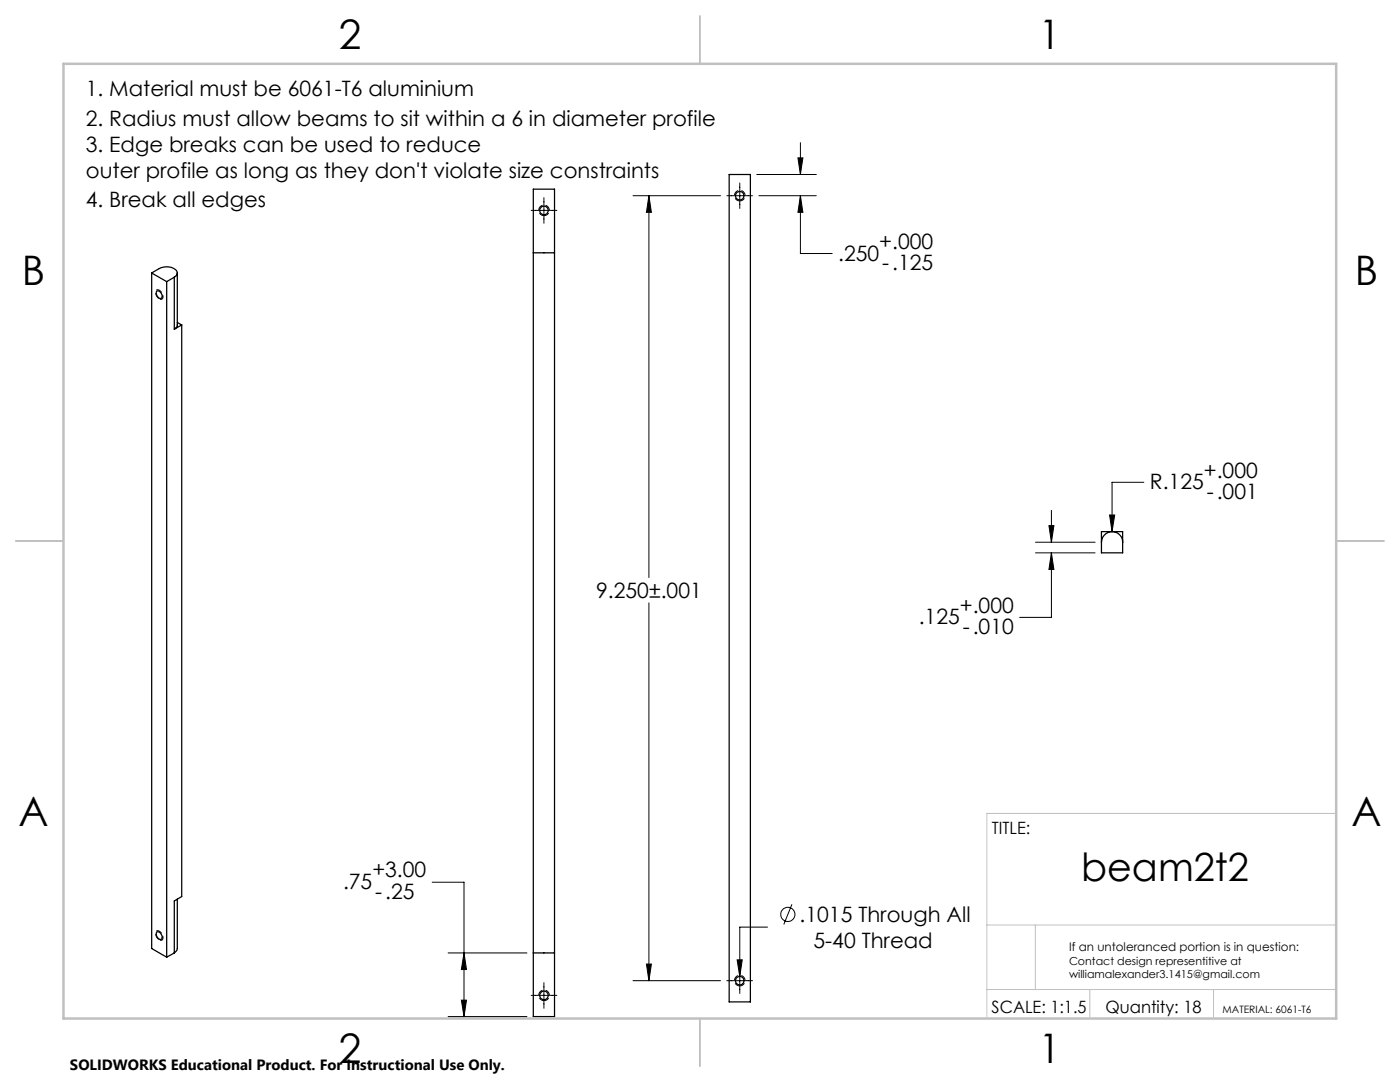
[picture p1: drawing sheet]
<svg xmlns="http://www.w3.org/2000/svg" width="279mm" height="216mm" viewBox="0 0 279 216" stroke-linecap="round" stroke-linejoin="round" font-family="sans-serif">
<g fill="none" stroke="#000" stroke-width=".25">
<path d="M106.4 37.7h4.3v165.1h-4.3zM145.5 34.8h4.3v165.1h-4.3zM30.3 54.5a4.5 4.5 0 0 1 3.4-1.2 1.65 1.65 0 0 1 1.7 1.2l-.6 .8M30.3 54.5v134.8l3 1.7M30.3 54.5l3 1.7M31.3 58.1a.93 .93 0 0 1 .9 .4 .93 .93 0 0 1 0 1 1.02 1.02 0 0 1-.9-1.4zM33.3 56.2v134.8M34.8 55.3l-1.5 .9M34.8 55.3v10.4M35.4 54.5v10.3a.96 .96 0 0 1-.6 .9M106.4 50.4h4.3M35.4 64.3l.9 .5"/>
<path d="M36.3 64.8v114.1l-1.5 .9v10.3M36.3 64.8l-1.5 .9M219.8 108.2a2.12 2.12 0 0 1 2.1-2.1 2.12 2.12 0 0 1 2.1 2.1M219.8 106.1h4.2v4.2h-4.2zM35.4 179.4v9.9l-.1 .4-.5 .4M31.3 186a.91 .91 0 0 1 .9 .4 .91 .91 0 0 1 0 1 1.02 1.02 0 0 1-.9-1.4zM34.8 190.1l-1.5 .9M106.4 190.1h4.3"/>
<circle cx="147.6" cy="39.1" r=".85"/>
<circle cx="108.6" cy="42" r=".86"/>
<circle cx="108.6" cy="198.6" r=".86"/>
<circle cx="147.6" cy="195.7" r=".85"/>
</g>
<g fill="none" stroke="#000" stroke-width=".2">
<path d="M108.5 39.4v5.2M126.3 39.1h17.5M129.5 39.1l.5 3.3h-1zM129.5 39.1v76.2M145.1 39.1h5.1M147.6 36.5v5.1M151 34.8h11.9M151.4 39.1h11.5M159.2 31.5h1l-.5 3.3zM159.7 39.1l.5 3.3h-1zM159.7 39.1v11.5h6.4M159.7 28.5v6.3"/>
<path d="M106 42h5.1M228.3 96.2h-6.4v9.9M206.7 108.2h11.8M206.7 110.3h11.8M209.3 104.9h1l-.5 3.3zM209.8 110.3l.5 3.3h-1zM209.8 110.3v12.9h-6.3M209.8 101.8v6.4M221.4 102.8h1.1l-.6 3.3zM129.5 120.3v75.4M86.3 176h6.3v26.8M89.4 190.1h15.8"/>
<path d="M92.1 199.6h1l-.5 3.2zM92.6 190.1l.5 3.4h-1zM106 198.6h5.1M108.5 196.1v5.1M126.3 195.7h17.5M129 192.4h1l-.5 3.3zM145.1 195.7h5.1M147.1 191.5h1l-.5 3.3zM153.2 185h-5.6v13.2M158 180.4l-1.6 4.1M89.4 202.8h15.8"/>
<circle cx="157.2" cy="182.5" r="1.41"/>
</g>
<path d="M108.6 43a1.06 1.06 0 0 0 .9-1.5 1.06 1.06 0 0 0-1.8-.1 1.06 1.06 0 0 0 .7 1.6h.2M147.6 40.1a1.06 1.06 0 0 1-.9-1.6 1.06 1.06 0 0 1 1.8-.1 1.06 1.06 0 0 1-.7 1.7h-.2M108.6 199.7a1.06 1.06 0 0 0 .9-1.6 1.06 1.06 0 0 0-1.8-.1 1.06 1.06 0 0 0 .7 1.7h.2M147.6 196.7a1.06 1.06 0 0 1-.9-1.5 1.06 1.06 0 0 1 1.8-.1 1.06 1.06 0 0 1-.7 1.6h-.2" fill="none" stroke="#000" stroke-width=".2" stroke-dasharray="1.3 .6" stroke-dashoffset=".2" stroke-linecap="butt"/>
<path d="M31.8 59.6a1.16 1.16 0 0 1-.4-1.8 1.23 1.23 0 0 1 .9 1.9l-.5-.1M31.8 187.5a1.16 1.16 0 0 1-.4-1.8 1.23 1.23 0 0 1 .9 1.9l-.5-.1" fill="none" stroke="#000" stroke-width=".2" stroke-dasharray="1.3 .6" stroke-dashoffset="-.1" stroke-linecap="butt"/>
<path d="M266.7 162.3h-69.7v40.6M197 197.4h69.7M197 184.6h69.7M206.6 184.6v12.8M217.5 197.4v5.5M242.2 197.4v5.5" fill="none" stroke="#c0c0c0" stroke-width=".2"/>
<path d="M139.7 3.2v9.5M3.1 107.9h9.6M266.7 107.9h9.5M139.7 203.2v9.6" fill="none" stroke="#c0c0c0" stroke-width=".25"/>
<path d="M12.7 12.7h254v190.5h-254z" fill="none" stroke="#c0c0c0" stroke-width=".5"/>
<path d="M159.2 31.5h1l-.5 3.3zM159.7 39.1l.5 3.3h-1zM129 192.4h1l-.5 3.3zM129.5 39.1l.5 3.3h-1zM147.1 191.5l.5 3.3 .5-3.3zM221.4 102.8l.5 3.3 .6-3.3zM209.3 104.9h1l-.5 3.3zM209.8 110.3l.5 3.3h-1zM92.6 190.1l.5 3.4h-1zM92.1 199.6h1l-.5 3.2z" fill="#000"/>
<g font-size="8.1">
<text x="67.6" y="9.7">2</text>
<text x="207.3" y="9.7">1</text>
<text x="4.4" y="57">B</text>
<text x="270.4" y="57">B</text>
<text x="3.7" y="164.9">A</text>
<text x="269.7" y="164.9">A</text>
<text x="67.6" y="212.2">2</text>
<text x="207.3" y="212.2">1</text>
</g>
<text font-size="7.8" x="215.8" y="175.7">beam2t2</text>
<g font-size="4.2">
<text x="17.1" y="19.1">1. Material must be 6061-T6 aluminium</text>
<text x="17.1" y="25.1">2. Radius must allow beams to sit within a 6 in diameter profile</text>
<text x="17.1" y="30.4">3. Edge breaks can be used to reduce</text>
<text x="17.1" y="35.6">outer profile as long as they don't violate size constraints</text>
<text x="17.1" y="41.3">4. Break all edges</text>
<text x="167.3" y="52">.250</text>
<text x="175.5" y="49.6">+.000</text>
<text x="176.1" y="53.9">-.125</text>
<text x="240.3" y="95.3">+.000</text>
<text x="229.5" y="97.7">R.125</text>
<text x="240.8" y="99.5">-.001</text>
<text x="119" y="119.3">9.250±.001</text>
<text x="183.4" y="124.6">.125</text>
<text x="191.6" y="122.2">+.000</text>
<text x="192.1" y="126.5">-.010</text>
<text x="68.5" y="177.4">.75</text>
<text x="74.3" y="175.1">+3.00</text>
<text x="74.9" y="179.3">-.25</text>
<text x="159.6" y="184">.1015 Through All</text>
<text x="162.4" y="189.1">5-40 Thread</text>
</g>
<g font-size="3.4">
<text x="197.9" y="166.4">TITLE:</text>
<text x="197.9" y="202.1">SCALE: 1:1.5</text>
<text x="220.6" y="202.1">Quantity: 18</text>
</g>
<text font-size="3" x="14" y="213.5">SOLIDWORKS Educational Product. For Instructional Use Only.</text>
<text font-size="2.4" x="213.3" y="189.8">If an untoleranced portion is in question:</text>
<g font-size="2.2">
<text x="213.3" y="192.5">Contact design representitive at</text>
<text x="213.3" y="195.2">williamalexander3.1415@gmail.com</text>
</g>
<text font-size="2" x="244" y="202.1">MATERIAL: 6061-T6</text>
</svg>
